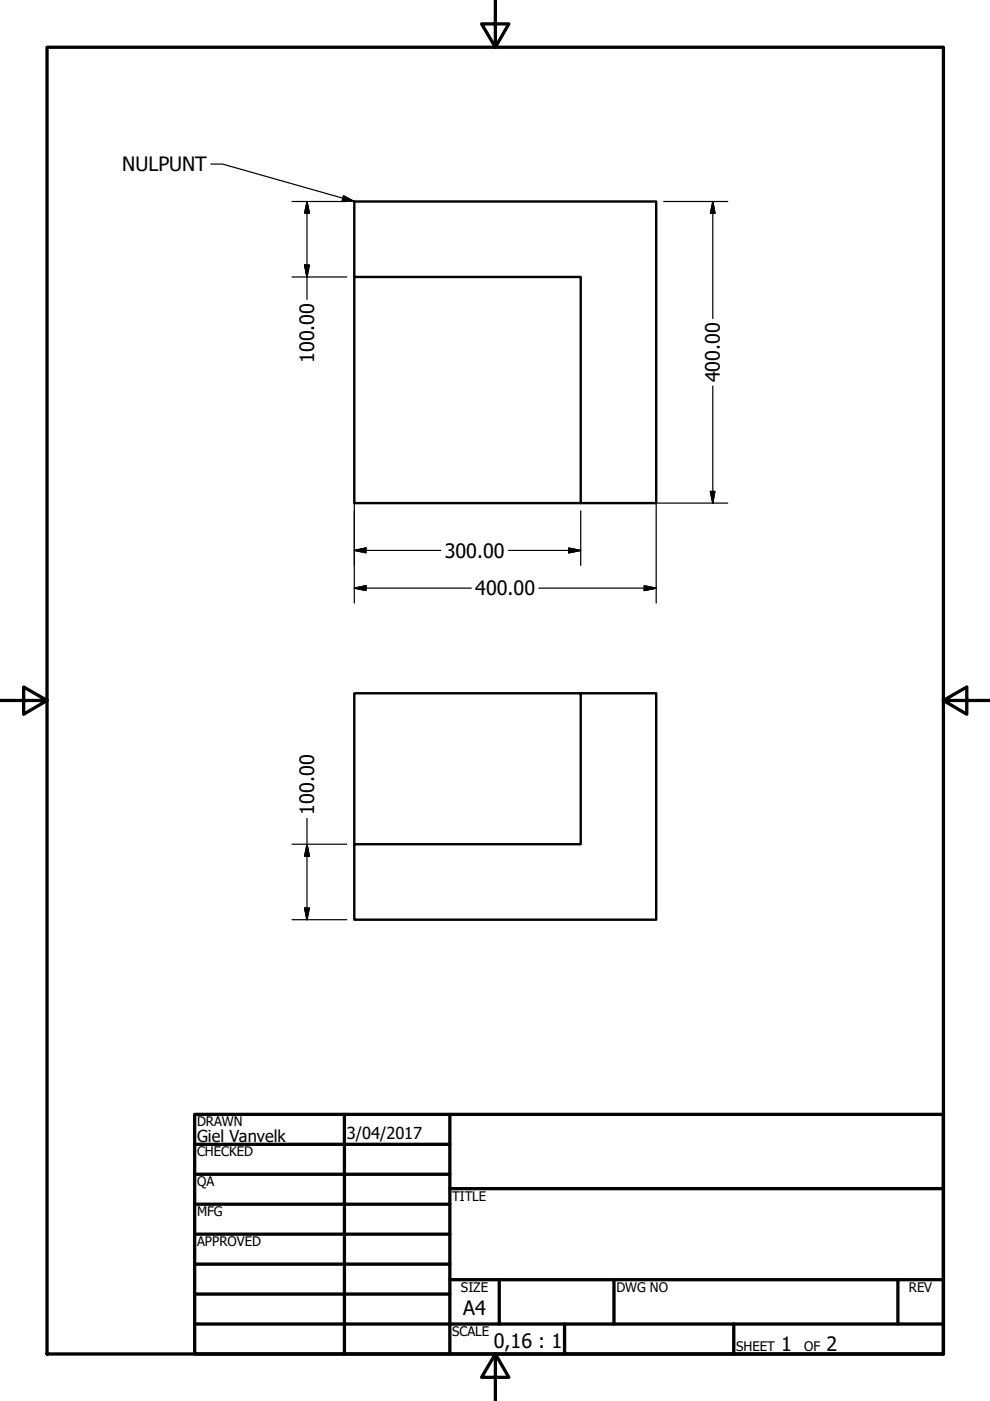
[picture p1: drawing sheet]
<svg xmlns="http://www.w3.org/2000/svg" width="210mm" height="297mm" viewBox="0 0 210 297" stroke-linecap="round" stroke-linejoin="round" font-family="sans-serif">
<!-- layer: Visible (ANSI) -->
<path d="M75.1 42.7h64v64h-64zM75.1 58.7h48v48M123.1 147h-48v48h64v-48h-16v32h-48" fill="none" stroke="#000" stroke-width=".51"/>
<!-- layer: Border (ANSI) -->
<g fill="none" stroke="#000" stroke-width=".7">
<path d="M10 10h190v277.1h-190zM105 0v10l-2.9-4.9h5.8l-2.9 4.9M0 148.5h10l-5-2.8v5.7l5-2.9M200 148.5l5 2.9v-5.7l-5 2.8h10M41.3 236.3h158.7v50.8h-158.7zM73 236.3v50.8M95.4 236.3v50.8M41.3 242.6h54.1M41.3 249h54.1M41.3 255.3h54.1M95.4 252h104.6M41.3 261.7h54.1"/>
<path d="M41.3 268h54.1M41.3 274.4h54.1M95.4 271.3h104.6M105.9 271.3v9.4M130.2 271.3v9.4M190.4 271.3v9.4M41.3 280.7h158.7M105 287.1l2.9 4.9h-5.8l2.9-4.9v9.9M119.7 280.7v6.4M155.6 280.7v6.4"/>
</g>
<!-- layer: Symbol (ANSI) -->
<path d="M44.7 34.8h2.5l27.9 7.9M72.8 41.5l2.3 1.2-2.5-.2z" fill="none" stroke="#000" stroke-width=".25"/>
<path d="M72.6 42.5l2.5 .2zM72.8 41.5l2.3 1.2-2.5-.2z" fill="#000" stroke="#000" stroke-width=".25"/>
<!-- layer: Dimension (ANSI) -->
<g fill="none" stroke="#000" stroke-width=".25">
<path d="M61.9 42.7h11.6M61.9 58.7h11.6M64.6 56.2h1l-.5 2.5zM65.1 42.7l.5 2.5h-1zM65.1 42.7v20.8M75.1 44.3v83.6M139.1 44.3v83.6M140.7 42.7h13.6M151.1 42.7l.5 2.5h-1zM151.1 42.7v24.8M151.1 81.8v24.9M75.1 116.7l2.5-.5v1z"/>
<path d="M75.1 116.7h18.4M107.8 116.7h15.3M120.6 116.2l2.5 .5-2.5 .5zM123.1 108.3v11.6M124.7 106.7h29.6M150.6 104.2h1l-.5 2.5zM75.1 124.7l2.5-.5v1zM75.1 124.7h24.8M114.2 124.7h24.9M136.6 124.2l2.5 .5-2.5 .5zM61.9 179h11.6M65.1 179l.5 2.5h-1z"/>
<path d="M65.1 173.5v21.5M61.9 195h11.6M64.6 192.5h1l-.5 2.5z"/>
</g>
<g fill="#000" stroke="#000" stroke-width=".25">
<path d="M64.6 56.2l.5 2.5zM64.6 56.2h1l-.5 2.5zM65.1 42.7l.5 2.5zM65.1 42.7l.5 2.5h-1zM151.1 42.7l.5 2.5zM151.1 42.7l.5 2.5h-1zM75.1 116.7l2.5-.5zM75.1 116.7l2.5-.5v1zM120.6 117.2l2.5-.5zM120.6 116.2l2.5 .5-2.5 .5zM150.6 104.2l.5 2.5zM150.6 104.2h1l-.5 2.5z"/>
<path d="M75.1 124.7l2.5-.5zM75.1 124.7l2.5-.5v1zM136.6 125.2l2.5-.5zM136.6 124.2l2.5 .5-2.5 .5zM64.6 192.5l.5 2.5zM64.6 192.5h1l-.5 2.5zM65.1 179l.5 2.5zM65.1 179l.5 2.5h-1z"/>
</g>
<g font-size="4.2">
<text x="25.9" y="36.2">NULPUNT</text>
<text x="66.6" y="76.9" transform="rotate(-90 66.6 76.9)">100.00</text>
<text x="152.7" y="81.1" transform="rotate(-90 152.7 81.1)">400.00</text>
<text x="94.3" y="118.2">300.00</text>
<text x="100.8" y="126.2">400.00</text>
<text x="66.6" y="172.7" transform="rotate(-90 66.6 172.7)">100.00</text>
<text x="98.2" y="278.8">A4</text>
<text x="104.7" y="285.8">0,16 : 1</text>
<text x="165.6" y="286.5">1</text>
<text x="175.3" y="286.5">2</text>
</g>
<g font-size="3.5">
<text x="41.8" y="242">Giel Vanvelk</text>
<text x="73.5" y="241.5">3/04/2017</text>
</g>
<g font-size="2.8">
<text x="41.8" y="238.8">DRAWN</text>
<text x="41.8" y="245.2">CHECKED</text>
<text x="41.8" y="251.5">QA</text>
<text x="41.8" y="257.9">MFG</text>
<text x="95.9" y="254.6">TITLE</text>
<text x="41.8" y="264.2">APPROVED</text>
<text x="97.7" y="273.9">SIZE</text>
<text x="130.7" y="273.9">DWG NO</text>
<text x="192.7" y="273.9">REV</text>
<text x="95.9" y="283.3">SCALE</text>
<text x="156.1" y="286.5">SHEET</text>
<text x="170.5" y="286.5">OF</text>
</g>
</svg>
